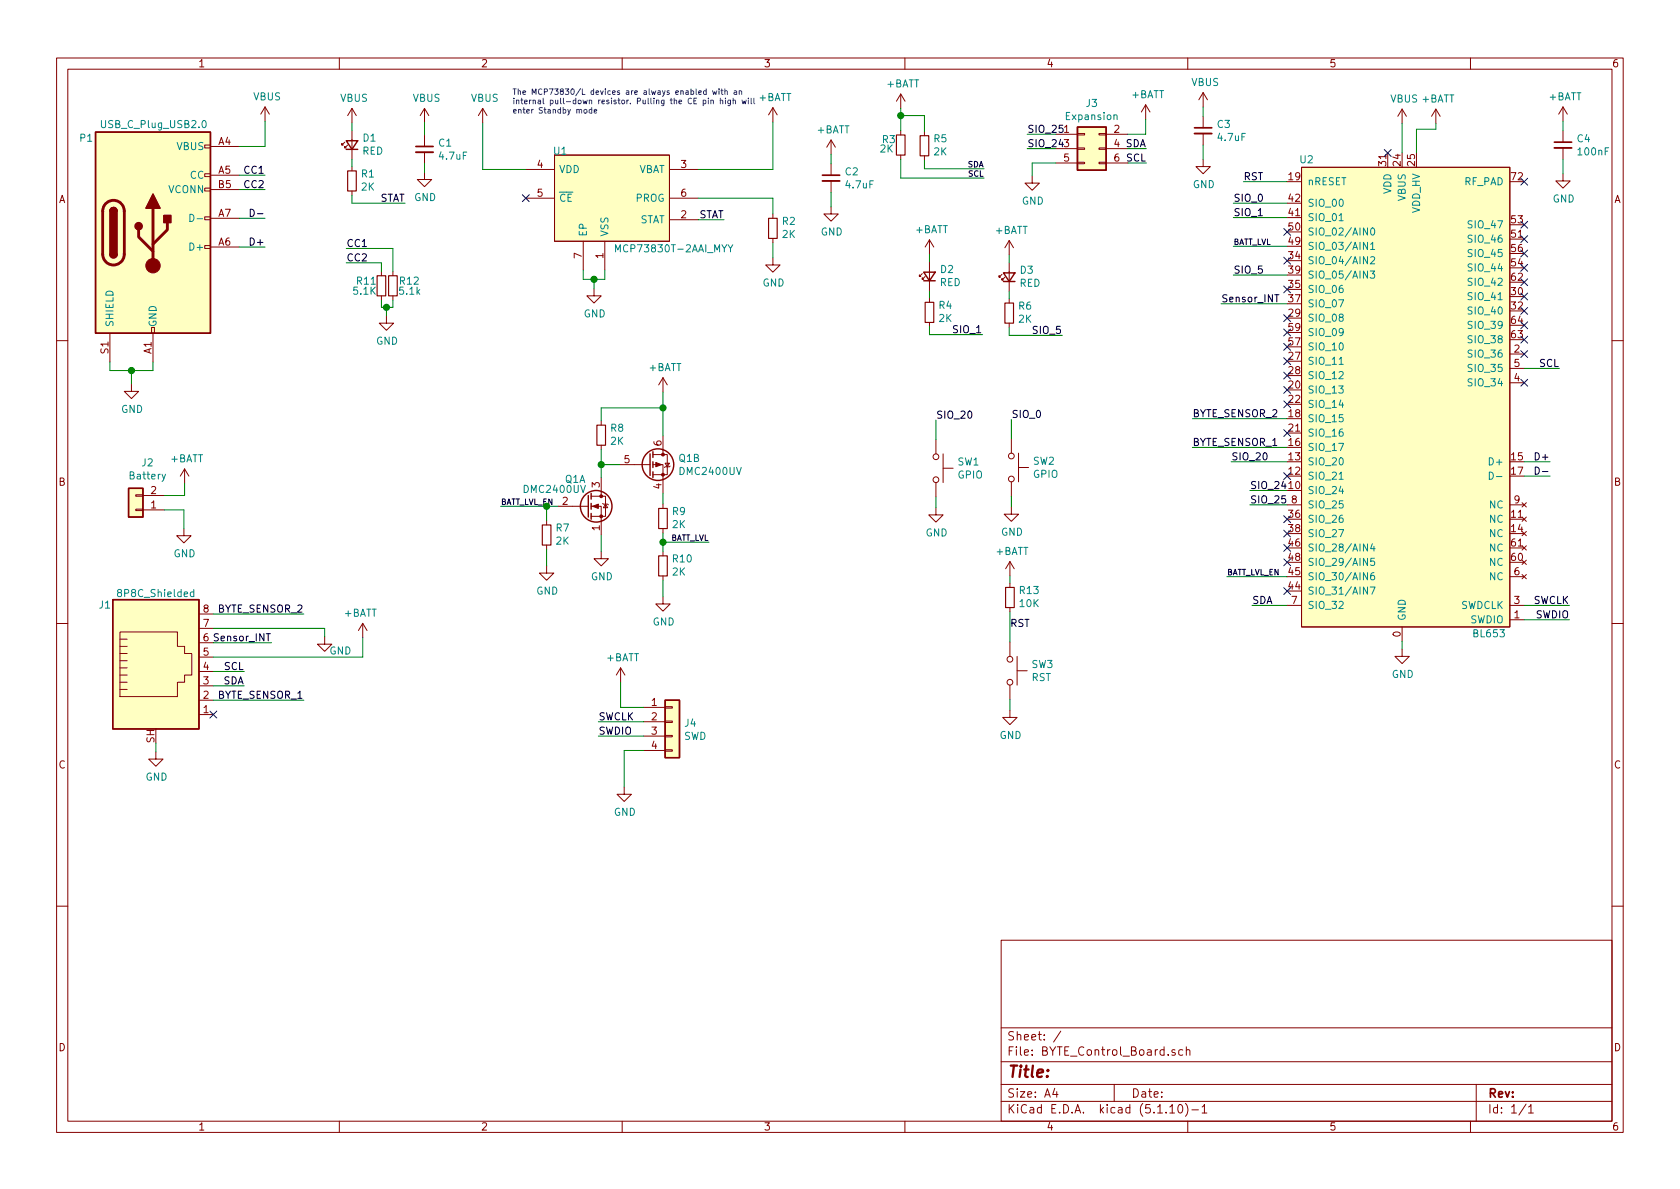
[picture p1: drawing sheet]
EESchema Schematic File Version 4
EELAYER 30 0
EELAYER END
$Descr A4 11693 8268
encoding utf-8
Sheet 1 1
Title ""
Date ""
Rev ""
Comp ""
Comment1 ""
Comment2 ""
Comment3 ""
Comment4 ""
$EndDescr
$Comp
L Connector:8P8C_Shielded J1
U 1 1
P 1085 4665
F 0 "J1" H 730 5130 50  0000 C CNN
F 1 "8P8C_Shielded" H 1085 5210 50  0000 C CNN
F 2 "Connector_RJ:RJ45_Amphenol_54602-x08_Horizontal" V 1085 4690 50  0001 C CNN
F 3 "~" V 1085 4690 50  0001 C CNN
	1    1085 4665
	1    0    0    -1  
$EndComp
$Comp
L power:GND #PWR0107
U 1 1
P 9760 4510
F 0 "#PWR0107" H 9760 4260 50  0001 C CNN
F 1 "GND" H 9765 4337 50  0000 C CNN
F 2 "" H 9760 4510 50  0001 C CNN
F 3 "" H 9760 4510 50  0001 C CNN
	1    9760 4510
	1    0    0    -1  
$EndComp
$Comp
L byteController:BL653 U2
U 1 1
P 9610 2655
F 0 "U2" H 9095 4210 50  0000 C CNN
F 1 "BL653" H 10365 910 50  0000 C CNN
F 2 "Controller:BL653_v5" H 9610 1455 50  0001 C CNN
F 3 "https://www.lairdconnect.com/documentation/datasheet-bl653-series" H 9560 1355 50  0001 C CNN
	1    9610 2655
	1    0    0    -1  
$EndComp
Wire Wire Line
	9760 4455 9760 4510
Text Label 10925 4205 2    50   ~ 0
SWCLK
Wire Wire Line
	10925 4205 10610 4205
Text Label 10925 4305 2    50   ~ 0
SWDIO
Wire Wire Line
	10925 4305 10610 4305
Text Label 10790 3205 2    50   ~ 0
D+
Wire Wire Line
	10790 3205 10610 3205
Text Label 10790 3305 2    50   ~ 0
D-
Wire Wire Line
	10790 3305 10610 3305
$Comp
L power:GND #PWR0101
U 1 1
P 915 2665
F 0 "#PWR0101" H 915 2415 50  0001 C CNN
F 1 "GND" H 920 2492 50  0000 C CNN
F 2 "" H 915 2665 50  0001 C CNN
F 3 "" H 915 2665 50  0001 C CNN
	1    915  2665
	1    0    0    -1  
$EndComp
Wire Wire Line
	915  2665 915  2570
Wire Wire Line
	915  2570 765  2570
Wire Wire Line
	765  2570 765  2510
Wire Wire Line
	915  2570 1065 2570
Wire Wire Line
	1065 2570 1065 2510
Connection ~ 915  2570
Text Label 1845 1710 2    50   ~ 0
D+
Wire Wire Line
	1845 1710 1665 1710
Text Label 1845 1510 2    50   ~ 0
D-
Wire Wire Line
	1845 1510 1665 1510
Text Label 1845 1310 2    50   ~ 0
CC2
Wire Wire Line
	1845 1310 1665 1310
Text Label 1845 1210 2    50   ~ 0
CC1
Wire Wire Line
	1845 1210 1665 1210
$Comp
L power:VBUS #PWR0102
U 1 1
P 1845 835
F 0 "#PWR0102" H 1845 685 50  0001 C CNN
F 1 "VBUS" H 1860 1008 50  0000 C CNN
F 2 "" H 1845 835 50  0001 C CNN
F 3 "" H 1845 835 50  0001 C CNN
	1    1845 835 
	1    0    0    -1  
$EndComp
Wire Wire Line
	1845 835  1845 1010
Wire Wire Line
	1845 1010 1665 1010
$Comp
L byteController:MCP73830T-2AAI_MYY U1
U 1 1
P 3660 1170
F 0 "U1" H 3900 1300 50  0000 C CNN
F 1 "MCP73830T-2AAI_MYY" H 4690 620 50  0000 C CNN
F 2 "Controller:2x2TDFN" H 4710 1270 50  0001 L CNN
F 3 "http://www.microchip.com/mymicrochip/filehandler.aspx?ddocname=en555820" H 4710 1170 50  0001 L CNN
F 4 "Battery Management 1A LI-ION BATTERY CHARGE MGNT CNTRLR" H 3860 70  50  0001 L CNN "Description"
F 5 "MCP73830T-2AAI/MYY" H 3910 20  50  0001 L CNN "manf#"
	1    3660 1170
	1    0    0    -1  
$EndComp
$Comp
L power:+BATT #PWR0103
U 1 1
P 5380 840
F 0 "#PWR0103" H 5380 690 50  0001 C CNN
F 1 "+BATT" H 5395 1013 50  0000 C CNN
F 2 "" H 5380 840 50  0001 C CNN
F 3 "" H 5380 840 50  0001 C CNN
	1    5380 840 
	1    0    0    -1  
$EndComp
Wire Wire Line
	5380 840  5380 1170
Wire Wire Line
	5380 1170 4860 1170
$Comp
L power:GND #PWR0104
U 1 1
P 4135 2000
F 0 "#PWR0104" H 4135 1750 50  0001 C CNN
F 1 "GND" H 4140 1827 50  0000 C CNN
F 2 "" H 4135 2000 50  0001 C CNN
F 3 "" H 4135 2000 50  0001 C CNN
	1    4135 2000
	1    0    0    -1  
$EndComp
Wire Wire Line
	4135 2000 4135 1935
Wire Wire Line
	4135 1935 4060 1935
Wire Wire Line
	4060 1935 4060 1870
Wire Wire Line
	4135 1935 4210 1935
Wire Wire Line
	4210 1935 4210 1870
Connection ~ 4135 1935
$Comp
L power:VBUS #PWR0105
U 1 1
P 3360 845
F 0 "#PWR0105" H 3360 695 50  0001 C CNN
F 1 "VBUS" H 3375 1018 50  0000 C CNN
F 2 "" H 3360 845 50  0001 C CNN
F 3 "" H 3360 845 50  0001 C CNN
	1    3360 845 
	1    0    0    -1  
$EndComp
Wire Wire Line
	3360 845  3360 1170
$Comp
L Device:R_Small R2
U 1 1
P 5380 1580
F 0 "R2" H 5321 1534 50  0000 R CNN
F 1 "2K" H 5321 1625 50  0000 R CNN
F 2 "Resistor_SMD:R_0603_1608Metric" H 5380 1580 50  0001 C CNN
F 3 "~" H 5380 1580 50  0001 C CNN
	1    5380 1580
	-1   0    0    1   
$EndComp
Wire Wire Line
	5380 1480 5380 1370
Wire Wire Line
	5380 1370 4860 1370
$Comp
L power:GND #PWR0106
U 1 1
P 5380 1785
F 0 "#PWR0106" H 5380 1535 50  0001 C CNN
F 1 "GND" H 5385 1612 50  0000 C CNN
F 2 "" H 5380 1785 50  0001 C CNN
F 3 "" H 5380 1785 50  0001 C CNN
	1    5380 1785
	1    0    0    -1  
$EndComp
Wire Wire Line
	5380 1680 5380 1785
Text Label 5040 1520 2    50   ~ 0
STAT
Wire Wire Line
	5040 1520 4860 1520
Wire Wire Line
	3360 1170 3660 1170
NoConn ~ 3660 1370
Text Notes 3565 790  0    39   ~ 0
The MCP73830/L devices are always enabled with an\ninternal pull-down resistor. Pulling the CE pin high will\nenter Standby mode
$Comp
L Device:C_Small C2
U 1 1
P 5785 1230
F 0 "C2" H 5877 1276 50  0000 L CNN
F 1 "4.7uF" H 5877 1185 50  0000 L CNN
F 2 "Capacitor_SMD:C_0603_1608Metric" H 5785 1230 50  0001 C CNN
F 3 "~" H 5785 1230 50  0001 C CNN
	1    5785 1230
	1    0    0    -1  
$EndComp
$Comp
L power:+BATT #PWR0108
U 1 1
P 5785 1065
F 0 "#PWR0108" H 5785 915 50  0001 C CNN
F 1 "+BATT" H 5800 1238 50  0000 C CNN
F 2 "" H 5785 1065 50  0001 C CNN
F 3 "" H 5785 1065 50  0001 C CNN
	1    5785 1065
	1    0    0    -1  
$EndComp
$Comp
L power:GND #PWR0109
U 1 1
P 5785 1430
F 0 "#PWR0109" H 5785 1180 50  0001 C CNN
F 1 "GND" H 5790 1257 50  0000 C CNN
F 2 "" H 5785 1430 50  0001 C CNN
F 3 "" H 5785 1430 50  0001 C CNN
	1    5785 1430
	1    0    0    -1  
$EndComp
$Comp
L Device:C_Small C1
U 1 1
P 2955 1030
F 0 "C1" H 3047 1076 50  0000 L CNN
F 1 "4.7uF" H 3047 985 50  0000 L CNN
F 2 "Capacitor_SMD:C_0603_1608Metric" H 2955 1030 50  0001 C CNN
F 3 "~" H 2955 1030 50  0001 C CNN
	1    2955 1030
	1    0    0    -1  
$EndComp
$Comp
L power:VBUS #PWR0110
U 1 1
P 2955 845
F 0 "#PWR0110" H 2955 695 50  0001 C CNN
F 1 "VBUS" H 2970 1018 50  0000 C CNN
F 2 "" H 2955 845 50  0001 C CNN
F 3 "" H 2955 845 50  0001 C CNN
	1    2955 845 
	1    0    0    -1  
$EndComp
$Comp
L power:GND #PWR0111
U 1 1
P 2955 1190
F 0 "#PWR0111" H 2955 940 50  0001 C CNN
F 1 "GND" H 2960 1017 50  0000 C CNN
F 2 "" H 2955 1190 50  0001 C CNN
F 3 "" H 2955 1190 50  0001 C CNN
	1    2955 1190
	1    0    0    -1  
$EndComp
Wire Wire Line
	2955 1130 2955 1190
Wire Wire Line
	2955 845  2955 930 
Wire Wire Line
	5785 1065 5785 1130
Wire Wire Line
	5785 1430 5785 1330
Text Label 2820 1405 2    50   ~ 0
STAT
$Comp
L Device:LED_Small D1
U 1 1
P 2450 1000
F 0 "D1" V 2496 930 50  0000 R CNN
F 1 "RED" V 2405 930 50  0000 R CNN
F 2 "LED_SMD:LED_0805_2012Metric" V 2450 1000 50  0001 C CNN
F 3 "~" V 2450 1000 50  0001 C CNN
	1    2450 1000
	0    -1   -1   0   
$EndComp
$Comp
L Device:R_Small R1
U 1 1
P 2450 1250
F 0 "R1" H 2391 1204 50  0000 R CNN
F 1 "2K" H 2391 1295 50  0000 R CNN
F 2 "Resistor_SMD:R_0603_1608Metric" H 2450 1250 50  0001 C CNN
F 3 "~" H 2450 1250 50  0001 C CNN
	1    2450 1250
	-1   0    0    1   
$EndComp
Wire Wire Line
	2450 1405 2450 1350
Wire Wire Line
	2450 1405 2820 1405
Wire Wire Line
	2450 1100 2450 1150
$Comp
L power:VBUS #PWR0112
U 1 1
P 2450 845
F 0 "#PWR0112" H 2450 695 50  0001 C CNN
F 1 "VBUS" H 2465 1018 50  0000 C CNN
F 2 "" H 2450 845 50  0001 C CNN
F 3 "" H 2450 845 50  0001 C CNN
	1    2450 845 
	1    0    0    -1  
$EndComp
Wire Wire Line
	2450 845  2450 900 
$Comp
L Device:R_Small R3
U 1 1
P 6270 1000
F 0 "R3" H 6405 965 50  0000 R CNN
F 1 "2K" H 6420 1030 50  0000 R CNN
F 2 "Resistor_SMD:R_0603_1608Metric" H 6270 1000 50  0001 C CNN
F 3 "~" H 6270 1000 50  0001 C CNN
	1    6270 1000
	-1   0    0    1   
$EndComp
$Comp
L Device:R_Small R5
U 1 1
P 6435 1005
F 0 "R5" H 6376 959 50  0000 R CNN
F 1 "2K" H 6376 1050 50  0000 R CNN
F 2 "Resistor_SMD:R_0603_1608Metric" H 6435 1005 50  0001 C CNN
F 3 "~" H 6435 1005 50  0001 C CNN
	1    6435 1005
	-1   0    0    1   
$EndComp
$Comp
L power:+BATT #PWR0113
U 1 1
P 6270 745
F 0 "#PWR0113" H 6270 595 50  0001 C CNN
F 1 "+BATT" H 6285 918 50  0000 C CNN
F 2 "" H 6270 745 50  0001 C CNN
F 3 "" H 6270 745 50  0001 C CNN
	1    6270 745 
	1    0    0    -1  
$EndComp
Wire Wire Line
	6270 745  6270 795 
Wire Wire Line
	6435 795  6270 795 
Wire Wire Line
	6435 795  6435 905 
Connection ~ 6270 795 
Wire Wire Line
	6270 795  6270 900 
Wire Wire Line
	6435 1105 6435 1165
Wire Wire Line
	6435 1165 6850 1165
Text Label 6850 1165 2    39   ~ 0
SDA
Text Label 6850 1230 2    39   ~ 0
SCL
Wire Wire Line
	6850 1230 6270 1230
Wire Wire Line
	6270 1100 6270 1230
$Comp
L Device:LED_Small D2
U 1 1
P 6470 1915
F 0 "D2" V 6516 1845 50  0000 R CNN
F 1 "RED" V 6425 1845 50  0000 R CNN
F 2 "LED_SMD:LED_0805_2012Metric" V 6470 1915 50  0001 C CNN
F 3 "~" V 6470 1915 50  0001 C CNN
	1    6470 1915
	0    -1   -1   0   
$EndComp
$Comp
L Device:R_Small R4
U 1 1
P 6470 2165
F 0 "R4" H 6411 2119 50  0000 R CNN
F 1 "2K" H 6411 2210 50  0000 R CNN
F 2 "Resistor_SMD:R_0603_1608Metric" H 6470 2165 50  0001 C CNN
F 3 "~" H 6470 2165 50  0001 C CNN
	1    6470 2165
	-1   0    0    1   
$EndComp
Wire Wire Line
	6470 2320 6470 2265
Wire Wire Line
	6470 2320 6840 2320
Wire Wire Line
	6470 2015 6470 2065
Wire Wire Line
	6470 1760 6470 1815
$Comp
L power:+BATT #PWR0114
U 1 1
P 6470 1760
F 0 "#PWR0114" H 6470 1610 50  0001 C CNN
F 1 "+BATT" H 6485 1933 50  0000 C CNN
F 2 "" H 6470 1760 50  0001 C CNN
F 3 "" H 6470 1760 50  0001 C CNN
	1    6470 1760
	1    0    0    -1  
$EndComp
$Comp
L Switch:SW_Push SW2
U 1 1
P 7040 3245
F 0 "SW2" V 6994 3393 50  0000 L CNN
F 1 "GPIO" V 7085 3393 50  0000 L CNN
F 2 "Button_Switch_SMD:SW_SPST_TL3305A" H 7040 3445 50  0001 C CNN
F 3 "~" H 7040 3445 50  0001 C CNN
	1    7040 3245
	0    1    1    0   
$EndComp
Text Label 7040 2910 0    50   ~ 0
SIO_0
Wire Wire Line
	7040 2910 7040 3045
$Comp
L power:GND #PWR0115
U 1 1
P 7040 3520
F 0 "#PWR0115" H 7040 3270 50  0001 C CNN
F 1 "GND" H 7045 3347 50  0000 C CNN
F 2 "" H 7040 3520 50  0001 C CNN
F 3 "" H 7040 3520 50  0001 C CNN
	1    7040 3520
	1    0    0    -1  
$EndComp
Wire Wire Line
	7040 3445 7040 3520
$Comp
L Switch:SW_Push SW1
U 1 1
P 6515 3250
F 0 "SW1" V 6469 3398 50  0000 L CNN
F 1 "GPIO" V 6560 3398 50  0000 L CNN
F 2 "Button_Switch_SMD:SW_SPST_TL3305A" H 6515 3450 50  0001 C CNN
F 3 "~" H 6515 3450 50  0001 C CNN
	1    6515 3250
	0    1    1    0   
$EndComp
Text Label 6515 2915 0    50   ~ 0
SIO_20
Wire Wire Line
	6515 2915 6515 3050
$Comp
L power:GND #PWR0116
U 1 1
P 6515 3525
F 0 "#PWR0116" H 6515 3275 50  0001 C CNN
F 1 "GND" H 6520 3352 50  0000 C CNN
F 2 "" H 6515 3525 50  0001 C CNN
F 3 "" H 6515 3525 50  0001 C CNN
	1    6515 3525
	1    0    0    -1  
$EndComp
Wire Wire Line
	6515 3450 6515 3525
$Comp
L Device:LED_Small D3
U 1 1
P 7025 1920
F 0 "D3" V 7071 1850 50  0000 R CNN
F 1 "RED" V 6980 1850 50  0000 R CNN
F 2 "LED_SMD:LED_0805_2012Metric" V 7025 1920 50  0001 C CNN
F 3 "~" V 7025 1920 50  0001 C CNN
	1    7025 1920
	0    -1   -1   0   
$EndComp
$Comp
L Device:R_Small R6
U 1 1
P 7025 2170
F 0 "R6" H 6966 2124 50  0000 R CNN
F 1 "2K" H 6966 2215 50  0000 R CNN
F 2 "Resistor_SMD:R_0603_1608Metric" H 7025 2170 50  0001 C CNN
F 3 "~" H 7025 2170 50  0001 C CNN
	1    7025 2170
	-1   0    0    1   
$EndComp
Wire Wire Line
	7025 2325 7025 2270
Wire Wire Line
	7025 2325 7395 2325
Wire Wire Line
	7025 2020 7025 2070
Wire Wire Line
	7025 1765 7025 1820
$Comp
L power:+BATT #PWR0117
U 1 1
P 7025 1765
F 0 "#PWR0117" H 7025 1615 50  0001 C CNN
F 1 "+BATT" H 7040 1938 50  0000 C CNN
F 2 "" H 7025 1765 50  0001 C CNN
F 3 "" H 7025 1765 50  0001 C CNN
	1    7025 1765
	1    0    0    -1  
$EndComp
Text Label 7395 2325 2    50   ~ 0
SIO_5
$Comp
L Connector_Generic:Conn_01x02 J2
U 1 1
P 945 3540
F 0 "J2" H 863 3215 50  0000 C CNN
F 1 "Battery" H 863 3306 50  0000 C CNN
F 2 "Connector_PinHeader_2.54mm:PinHeader_1x02_P2.54mm_Vertical" H 945 3540 50  0001 C CNN
F 3 "~" H 945 3540 50  0001 C CNN
	1    945  3540
	-1   0    0    1   
$EndComp
$Comp
L power:+BATT #PWR0118
U 1 1
P 1285 3355
F 0 "#PWR0118" H 1285 3205 50  0001 C CNN
F 1 "+BATT" H 1300 3528 50  0000 C CNN
F 2 "" H 1285 3355 50  0001 C CNN
F 3 "" H 1285 3355 50  0001 C CNN
	1    1285 3355
	1    0    0    -1  
$EndComp
Wire Wire Line
	1285 3355 1285 3440
Wire Wire Line
	1285 3440 1145 3440
$Comp
L power:GND #PWR0119
U 1 1
P 1280 3670
F 0 "#PWR0119" H 1280 3420 50  0001 C CNN
F 1 "GND" H 1285 3497 50  0000 C CNN
F 2 "" H 1280 3670 50  0001 C CNN
F 3 "" H 1280 3670 50  0001 C CNN
	1    1280 3670
	1    0    0    -1  
$EndComp
Wire Wire Line
	1280 3670 1280 3540
Wire Wire Line
	1280 3540 1145 3540
$Comp
L Device:R_Small R7
U 1 1
P 3805 3715
F 0 "R7" H 3746 3669 50  0000 R CNN
F 1 "2K" H 3746 3760 50  0000 R CNN
F 2 "Resistor_SMD:R_0603_1608Metric" H 3805 3715 50  0001 C CNN
F 3 "~" H 3805 3715 50  0001 C CNN
	1    3805 3715
	-1   0    0    1   
$EndComp
$Comp
L byteController:DMC2400UV-Transistor_FET Q1
U 2 1
P 4515 3225
F 0 "Q1" H 4720 3271 50  0000 L CNN
F 1 "DMC2400UV" H 4720 3180 50  0000 L CNN
F 2 "Package_TO_SOT_SMD:SOT-563" H 4715 3150 50  0001 L CNN
F 3 "" H 4615 3225 50  0001 L CNN
	2    4515 3225
	1    0    0    -1  
$EndComp
$Comp
L byteController:DMC2400UV-Transistor_FET Q1
U 1 1
P 4085 3515
F 0 "Q1" H 3930 3705 50  0000 L CNN
F 1 "DMC2400UV" H 3635 3635 50  0000 L CNN
F 2 "Package_TO_SOT_SMD:SOT-563" H 4285 3440 50  0001 L CNN
F 3 "" H 4185 3515 50  0001 L CNN
	1    4085 3515
	1    0    0    -1  
$EndComp
Wire Wire Line
	3805 3615 3805 3515
Wire Wire Line
	3805 3515 3885 3515
$Comp
L Device:R_Small R8
U 1 1
P 4185 3020
F 0 "R8" H 4126 2974 50  0000 R CNN
F 1 "2K" H 4126 3065 50  0000 R CNN
F 2 "Resistor_SMD:R_0603_1608Metric" H 4185 3020 50  0001 C CNN
F 3 "~" H 4185 3020 50  0001 C CNN
	1    4185 3020
	-1   0    0    1   
$EndComp
Wire Wire Line
	4185 3120 4185 3225
Wire Wire Line
	4315 3225 4185 3225
Connection ~ 4185 3225
Wire Wire Line
	4185 3225 4185 3315
$Comp
L Device:R_Small R9
U 1 1
P 4615 3600
F 0 "R9" H 4556 3554 50  0000 R CNN
F 1 "2K" H 4556 3645 50  0000 R CNN
F 2 "Resistor_SMD:R_0603_1608Metric" H 4615 3600 50  0001 C CNN
F 3 "~" H 4615 3600 50  0001 C CNN
	1    4615 3600
	-1   0    0    1   
$EndComp
Wire Wire Line
	4615 3425 4615 3500
$Comp
L power:GND #PWR0120
U 1 1
P 4615 4145
F 0 "#PWR0120" H 4615 3895 50  0001 C CNN
F 1 "GND" H 4620 3972 50  0000 C CNN
F 2 "" H 4615 4145 50  0001 C CNN
F 3 "" H 4615 4145 50  0001 C CNN
	1    4615 4145
	1    0    0    -1  
$EndComp
$Comp
L Device:R_Small R10
U 1 1
P 4615 3930
F 0 "R10" H 4556 3884 50  0000 R CNN
F 1 "2K" H 4556 3975 50  0000 R CNN
F 2 "Resistor_SMD:R_0603_1608Metric" H 4615 3930 50  0001 C CNN
F 3 "~" H 4615 3930 50  0001 C CNN
	1    4615 3930
	-1   0    0    1   
$EndComp
Wire Wire Line
	4615 3830 4615 3765
Wire Wire Line
	4615 4145 4615 4030
$Comp
L power:GND #PWR0121
U 1 1
P 4185 3830
F 0 "#PWR0121" H 4185 3580 50  0001 C CNN
F 1 "GND" H 4190 3657 50  0000 C CNN
F 2 "" H 4185 3830 50  0001 C CNN
F 3 "" H 4185 3830 50  0001 C CNN
	1    4185 3830
	1    0    0    -1  
$EndComp
Wire Wire Line
	4185 3830 4185 3715
$Comp
L power:GND #PWR0122
U 1 1
P 3805 3930
F 0 "#PWR0122" H 3805 3680 50  0001 C CNN
F 1 "GND" H 3810 3757 50  0000 C CNN
F 2 "" H 3805 3930 50  0001 C CNN
F 3 "" H 3805 3930 50  0001 C CNN
	1    3805 3930
	1    0    0    -1  
$EndComp
Wire Wire Line
	3805 3930 3805 3815
$Comp
L power:+BATT #PWR0123
U 1 1
P 4615 2720
F 0 "#PWR0123" H 4615 2570 50  0001 C CNN
F 1 "+BATT" H 4630 2893 50  0000 C CNN
F 2 "" H 4615 2720 50  0001 C CNN
F 3 "" H 4615 2720 50  0001 C CNN
	1    4615 2720
	1    0    0    -1  
$EndComp
Wire Wire Line
	4615 2720 4615 2830
Wire Wire Line
	4185 2920 4185 2830
Wire Wire Line
	4185 2830 4615 2830
Connection ~ 4615 2830
Wire Wire Line
	4615 2830 4615 3025
Text Label 4935 3765 2    39   ~ 0
BATT_LVL
Wire Wire Line
	4935 3765 4615 3765
Connection ~ 4615 3765
Wire Wire Line
	4615 3765 4615 3700
Text Label 8585 1705 0    39   ~ 0
BATT_LVL
Wire Wire Line
	8585 1705 8960 1705
$Comp
L power:+BATT #PWR0124
U 1 1
P 9995 850
F 0 "#PWR0124" H 9995 700 50  0001 C CNN
F 1 "+BATT" H 10010 1023 50  0000 C CNN
F 2 "" H 9995 850 50  0001 C CNN
F 3 "" H 9995 850 50  0001 C CNN
	1    9995 850 
	1    0    0    -1  
$EndComp
$Comp
L power:VBUS #PWR0125
U 1 1
P 9760 850
F 0 "#PWR0125" H 9760 700 50  0001 C CNN
F 1 "VBUS" H 9775 1023 50  0000 C CNN
F 2 "" H 9760 850 50  0001 C CNN
F 3 "" H 9760 850 50  0001 C CNN
	1    9760 850 
	1    0    0    -1  
$EndComp
$Comp
L power:GND #PWR0126
U 1 1
P 1085 5225
F 0 "#PWR0126" H 1085 4975 50  0001 C CNN
F 1 "GND" H 1090 5052 50  0000 C CNN
F 2 "" H 1085 5225 50  0001 C CNN
F 3 "" H 1085 5225 50  0001 C CNN
	1    1085 5225
	1    0    0    -1  
$EndComp
Wire Wire Line
	1085 5225 1085 5165
Wire Wire Line
	7975 820  7975 925 
Wire Wire Line
	7975 925  7850 925 
Wire Wire Line
	7980 1025 7850 1025
Wire Wire Line
	7980 1125 7850 1125
Text Label 2410 1720 0    50   ~ 0
CC1
Text Label 2410 1820 0    50   ~ 0
CC2
$Comp
L Connector:USB_C_Plug_USB2.0 P1
U 1 1
P 1065 1610
F 0 "P1" H 600 2270 50  0000 C CNN
F 1 "USB_C_Plug_USB2.0" H 1070 2365 50  0000 C CNN
F 2 "Connectors:C393939" H 1215 1610 50  0001 C CNN
F 3 "https://www.usb.org/sites/default/files/documents/usb_type-c.zip" H 1215 1610 50  0001 C CNN
	1    1065 1610
	1    0    0    -1  
$EndComp
$Comp
L Device:R_Small R11
U 1 1
P 2655 1980
F 0 "R11" H 2835 1950 50  0000 R CNN
F 1 "5.1K" H 2860 2020 50  0000 R CNN
F 2 "Resistor_SMD:R_0603_1608Metric" H 2655 1980 50  0001 C CNN
F 3 "~" H 2655 1980 50  0001 C CNN
	1    2655 1980
	-1   0    0    1   
$EndComp
Wire Wire Line
	2655 1880 2655 1820
Wire Wire Line
	2410 1820 2655 1820
$Comp
L Device:R_Small R12
U 1 1
P 2735 1980
F 0 "R12" H 2925 2015 50  0000 R CNN
F 1 "5.1k" H 2935 1945 50  0000 R CNN
F 2 "Resistor_SMD:R_0603_1608Metric" H 2735 1980 50  0001 C CNN
F 3 "~" H 2735 1980 50  0001 C CNN
	1    2735 1980
	1    0    0    -1  
$EndComp
Wire Wire Line
	2735 1880 2735 1720
Wire Wire Line
	2410 1720 2735 1720
$Comp
L power:GND #PWR0130
U 1 1
P 2690 2190
F 0 "#PWR0130" H 2690 1940 50  0001 C CNN
F 1 "GND" H 2695 2017 50  0000 C CNN
F 2 "" H 2690 2190 50  0001 C CNN
F 3 "" H 2690 2190 50  0001 C CNN
	1    2690 2190
	1    0    0    -1  
$EndComp
Wire Wire Line
	2690 2190 2690 2130
Wire Wire Line
	2690 2130 2655 2130
Wire Wire Line
	2655 2130 2655 2080
Wire Wire Line
	2690 2130 2735 2130
Wire Wire Line
	2735 2130 2735 2080
Connection ~ 2690 2130
NoConn ~ 1485 4965
Text Label 2115 4265 2    50   ~ 0
BYTE_SENSOR_2
Wire Wire Line
	2115 4265 1485 4265
Text Label 2115 4865 2    50   ~ 0
BYTE_SENSOR_1
Wire Wire Line
	2115 4865 1485 4865
$Comp
L power:+BATT #PWR0132
U 1 1
P 2525 4430
F 0 "#PWR0132" H 2525 4280 50  0001 C CNN
F 1 "+BATT" H 2540 4603 50  0000 C CNN
F 2 "" H 2525 4430 50  0001 C CNN
F 3 "" H 2525 4430 50  0001 C CNN
	1    2525 4430
	-1   0    0    -1  
$EndComp
Wire Wire Line
	2525 4430 2525 4565
Wire Wire Line
	2525 4565 1485 4565
$Comp
L power:GND #PWR0133
U 1 1
P 2260 4425
F 0 "#PWR0133" H 2260 4175 50  0001 C CNN
F 1 "GND" H 2150 4330 50  0000 C CNN
F 2 "" H 2260 4425 50  0001 C CNN
F 3 "" H 2260 4425 50  0001 C CNN
	1    2260 4425
	-1   0    0    -1  
$EndComp
Text Label 1700 4765 2    50   ~ 0
SDA
Wire Wire Line
	1485 4765 1700 4765
Text Label 1700 4665 2    50   ~ 0
SCL
Wire Wire Line
	1485 4665 1700 4665
Text Label 1890 4465 2    50   ~ 0
Sensor_INT
Wire Wire Line
	1485 4465 1890 4465
Wire Wire Line
	2260 4365 2260 4425
Wire Wire Line
	1485 4365 2260 4365
$Comp
L power:GND #PWR0127
U 1 1
P 7185 1215
F 0 "#PWR0127" H 7185 965 50  0001 C CNN
F 1 "GND" H 7190 1042 50  0000 C CNN
F 2 "" H 7185 1215 50  0001 C CNN
F 3 "" H 7185 1215 50  0001 C CNN
	1    7185 1215
	1    0    0    -1  
$EndComp
Wire Wire Line
	7185 1215 7185 1125
Wire Wire Line
	7185 1125 7350 1125
$Comp
L power:+BATT #PWR0128
U 1 1
P 7975 820
F 0 "#PWR0128" H 7975 670 50  0001 C CNN
F 1 "+BATT" H 7990 993 50  0000 C CNN
F 2 "" H 7975 820 50  0001 C CNN
F 3 "" H 7975 820 50  0001 C CNN
	1    7975 820 
	1    0    0    -1  
$EndComp
Text Label 7980 1125 2    50   ~ 0
SCL
Text Label 7980 1025 2    50   ~ 0
SDA
Text Label 7150 1025 0    50   ~ 0
SIO_24
Wire Wire Line
	7350 1025 7150 1025
Text Label 7150 925  0    50   ~ 0
SIO_25
Wire Wire Line
	7150 925  7350 925 
Text Label 3485 3515 0    39   ~ 0
BATT_LVL_EN
Wire Wire Line
	3485 3515 3805 3515
Connection ~ 3805 3515
Text Label 8540 4005 0    39   ~ 0
BATT_LVL_EN
Text Label 8700 3405 0    50   ~ 0
SIO_24
Text Label 8300 2905 0    50   ~ 0
BYTE_SENSOR_2
Text Label 8300 3105 0    50   ~ 0
BYTE_SENSOR_1
Text Label 8500 2105 0    50   ~ 0
Sensor_INT
Wire Wire Line
	9760 850  9760 1055
Wire Wire Line
	9995 850  9995 890 
Wire Wire Line
	9995 890  9860 890 
Wire Wire Line
	9860 890  9860 1055
NoConn ~ 9660 1055
NoConn ~ 9670 -775
$Comp
L Device:C_Small C3
U 1 1
P 8375 900
F 0 "C3" H 8467 946 50  0000 L CNN
F 1 "4.7uF" H 8467 855 50  0000 L CNN
F 2 "Capacitor_SMD:C_0603_1608Metric" H 8375 900 50  0001 C CNN
F 3 "~" H 8375 900 50  0001 C CNN
	1    8375 900 
	1    0    0    -1  
$EndComp
$Comp
L power:GND #PWR0129
U 1 1
P 8375 1100
F 0 "#PWR0129" H 8375 850 50  0001 C CNN
F 1 "GND" H 8380 927 50  0000 C CNN
F 2 "" H 8375 1100 50  0001 C CNN
F 3 "" H 8375 1100 50  0001 C CNN
	1    8375 1100
	1    0    0    -1  
$EndComp
Wire Wire Line
	8375 735  8375 800 
Wire Wire Line
	8375 1100 8375 1000
$Comp
L power:VBUS #PWR0131
U 1 1
P 8375 735
F 0 "#PWR0131" H 8375 585 50  0001 C CNN
F 1 "VBUS" H 8390 908 50  0000 C CNN
F 2 "" H 8375 735 50  0001 C CNN
F 3 "" H 8375 735 50  0001 C CNN
	1    8375 735 
	1    0    0    -1  
$EndComp
$Comp
L Device:C_Small C4
U 1 1
P 10880 1000
F 0 "C4" H 10972 1046 50  0000 L CNN
F 1 "100nF" H 10972 955 50  0000 L CNN
F 2 "Capacitor_SMD:C_0603_1608Metric" H 10880 1000 50  0001 C CNN
F 3 "~" H 10880 1000 50  0001 C CNN
	1    10880 1000
	1    0    0    -1  
$EndComp
$Comp
L power:GND #PWR0134
U 1 1
P 10880 1200
F 0 "#PWR0134" H 10880 950 50  0001 C CNN
F 1 "GND" H 10885 1027 50  0000 C CNN
F 2 "" H 10880 1200 50  0001 C CNN
F 3 "" H 10880 1200 50  0001 C CNN
	1    10880 1200
	1    0    0    -1  
$EndComp
Wire Wire Line
	10880 835  10880 900 
Wire Wire Line
	10880 1200 10880 1100
$Comp
L power:+BATT #PWR0135
U 1 1
P 10880 835
F 0 "#PWR0135" H 10880 685 50  0001 C CNN
F 1 "+BATT" H 10895 1008 50  0000 C CNN
F 2 "" H 10880 835 50  0001 C CNN
F 3 "" H 10880 835 50  0001 C CNN
	1    10880 835 
	1    0    0    -1  
$EndComp
Text Label 8655 1255 0    50   ~ 0
RST
Wire Wire Line
	8655 1255 8960 1255
Text Label 7030 4365 0    50   ~ 0
RST
$Comp
L Switch:SW_Push SW3
U 1 1
P 7030 4660
F 0 "SW3" V 6984 4808 50  0000 L CNN
F 1 "RST" V 7075 4808 50  0000 L CNN
F 2 "Button_Switch_SMD:SW_Push_1P1T-SH_NO_CK_KMR2xxG" H 7030 4860 50  0001 C CNN
F 3 "~" H 7030 4860 50  0001 C CNN
	1    7030 4660
	0    1    1    0   
$EndComp
$Comp
L power:GND #PWR0136
U 1 1
P 7030 4935
F 0 "#PWR0136" H 7030 4685 50  0001 C CNN
F 1 "GND" H 7035 4762 50  0000 C CNN
F 2 "" H 7030 4935 50  0001 C CNN
F 3 "" H 7030 4935 50  0001 C CNN
	1    7030 4935
	1    0    0    -1  
$EndComp
Wire Wire Line
	7030 4860 7030 4935
$Comp
L power:+BATT #PWR0137
U 1 1
P 7030 4000
F 0 "#PWR0137" H 7030 3850 50  0001 C CNN
F 1 "+BATT" H 7045 4173 50  0000 C CNN
F 2 "" H 7030 4000 50  0001 C CNN
F 3 "" H 7030 4000 50  0001 C CNN
	1    7030 4000
	1    0    0    -1  
$EndComp
$Comp
L Device:R_Small R13
U 1 1
P 7030 4150
F 0 "R13" H 6971 4104 50  0000 R CNN
F 1 "10K" H 6971 4195 50  0000 R CNN
F 2 "Resistor_SMD:R_0603_1608Metric" H 7030 4150 50  0001 C CNN
F 3 "~" H 7030 4150 50  0001 C CNN
	1    7030 4150
	-1   0    0    1   
$EndComp
Wire Wire Line
	7030 4250 7030 4460
Wire Wire Line
	7030 4000 7030 4050
$Comp
L Connector_Generic:Conn_02x03_Odd_Even J3
U 1 1
P 7550 1025
F 0 "J3" H 7600 1342 50  0000 C CNN
F 1 "Expansion" H 7600 1251 50  0000 C CNN
F 2 "Connector_PinHeader_2.54mm:PinHeader_2x03_P2.54mm_Vertical" H 7550 1025 50  0001 C CNN
F 3 "~" H 7550 1025 50  0001 C CNN
	1    7550 1025
	1    0    0    -1  
$EndComp
Wire Wire Line
	8540 4005 8960 4005
Wire Wire Line
	8715 4205 8960 4205
Text Label 8715 4205 0    50   ~ 0
SDA
Wire Wire Line
	10855 2555 10610 2555
Text Label 10855 2555 2    50   ~ 0
SCL
Text Label 8570 3205 0    50   ~ 0
SIO_20
Wire Wire Line
	8570 3205 8960 3205
Wire Wire Line
	8700 3405 8960 3405
Text Label 8700 3505 0    50   ~ 0
SIO_25
Wire Wire Line
	8700 3505 8960 3505
Wire Wire Line
	8300 3105 8960 3105
Wire Wire Line
	8300 2905 8960 2905
Wire Wire Line
	8500 2105 8960 2105
Text Label 6840 2320 2    50   ~ 0
SIO_1
Text Label 8585 1905 0    50   ~ 0
SIO_5
Wire Wire Line
	8585 1905 8960 1905
Text Label 8585 1505 0    50   ~ 0
SIO_1
Wire Wire Line
	8585 1505 8960 1505
Text Label 8585 1405 0    50   ~ 0
SIO_0
Wire Wire Line
	8585 1405 8960 1405
NoConn ~ 10610 1255
NoConn ~ 10610 1555
NoConn ~ 10610 1655
NoConn ~ 10610 1755
NoConn ~ 10610 1855
NoConn ~ 10610 1955
NoConn ~ 10610 2055
NoConn ~ 10610 2155
NoConn ~ 10610 2255
NoConn ~ 10610 2355
NoConn ~ 10610 2455
NoConn ~ 10610 2655
NoConn ~ 8960 3605
NoConn ~ 8960 3705
NoConn ~ 8960 3805
NoConn ~ 8960 3905
NoConn ~ 8960 4105
NoConn ~ 8960 1605
NoConn ~ 8960 1805
NoConn ~ 8960 2005
NoConn ~ 8960 2205
NoConn ~ 8960 2305
NoConn ~ 8960 2405
NoConn ~ 8960 2505
NoConn ~ 8960 2605
NoConn ~ 8960 2705
NoConn ~ 8960 2805
NoConn ~ 8960 3005
NoConn ~ 8960 3305
$Comp
L Connector_Generic:Conn_01x04 J4
U 1 1
P 4680 5015
F 0 "J4" H 4760 5007 50  0000 L CNN
F 1 "SWD" H 4760 4916 50  0000 L CNN
F 2 "Connector_PinHeader_2.54mm:PinHeader_1x04_P2.54mm_Vertical" H 4680 5015 50  0001 C CNN
F 3 "~" H 4680 5015 50  0001 C CNN
	1    4680 5015
	1    0    0    -1  
$EndComp
$Comp
L power:+BATT #PWR0138
U 1 1
P 4320 4740
F 0 "#PWR0138" H 4320 4590 50  0001 C CNN
F 1 "+BATT" H 4335 4913 50  0000 C CNN
F 2 "" H 4320 4740 50  0001 C CNN
F 3 "" H 4320 4740 50  0001 C CNN
	1    4320 4740
	1    0    0    -1  
$EndComp
Wire Wire Line
	4480 4915 4320 4915
Wire Wire Line
	4320 4915 4320 4740
$Comp
L power:GND #PWR0139
U 1 1
P 4345 5470
F 0 "#PWR0139" H 4345 5220 50  0001 C CNN
F 1 "GND" H 4350 5297 50  0000 C CNN
F 2 "" H 4345 5470 50  0001 C CNN
F 3 "" H 4345 5470 50  0001 C CNN
	1    4345 5470
	1    0    0    -1  
$EndComp
Wire Wire Line
	4345 5470 4345 5215
Wire Wire Line
	4345 5215 4480 5215
Text Label 4165 5015 0    50   ~ 0
SWCLK
Wire Wire Line
	4165 5015 4480 5015
Text Label 4165 5115 0    50   ~ 0
SWDIO
Wire Wire Line
	4165 5115 4480 5115
$EndSCHEMATC
